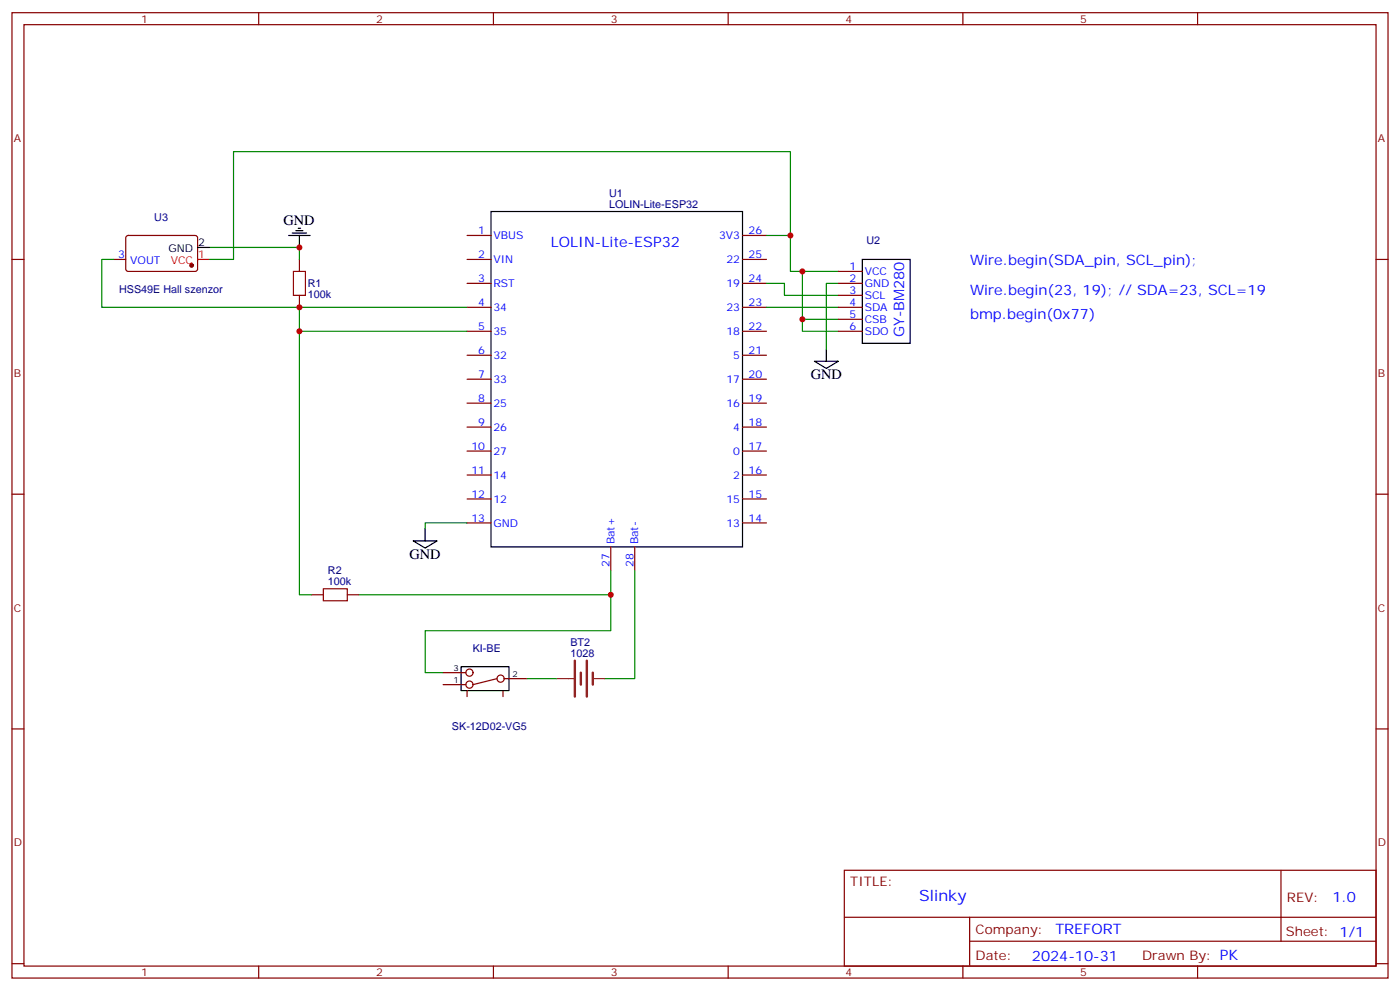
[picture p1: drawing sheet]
<svg xmlns="http://www.w3.org/2000/svg" width="412mm" height="292mm" viewBox="0 0 412 292" stroke-linecap="round" stroke-linejoin="round" font-family="sans-serif">
<g fill="none" stroke="#870000" stroke-width=".35">
<path d="M3.5 3.7h405.4v284.4h-405.4zM7.1 7.3h398.2v277.3h-398.2zM76.2 3.7v3.6M145.3 3.7v3.6M214.5 3.7v3.6M283.6 3.7v3.6M352.8 3.7v3.6M3.5 76.4h3.6M33.5 76.4h3.5M37.3 69.6l.4-.2h20.1l.4 .7-.1 9.4-.6 .4h-20l-.5-.7v-9.1zM88.2 76.4v3.5M137.6 76.4h7"/>
<path d="M137.6 69.4h7M218.7 76.4h7.1M218.7 69.4h7.1M246.9 79.9h7.1M405.3 76.4h3.6M88.2 87v3.5M137.6 83.5h7M137.6 90.5h7M137.6 97.6h7M218.7 83.5h7.1M218.7 90.5h7.1M218.7 97.6h7.1"/>
<path d="M246.9 83.5h7.1M246.9 90.5h7.1M246.9 97.6h7.1M246.9 87h7.1M246.9 94.1h7.1M137.6 104.6h7M137.6 111.7h7M137.6 118.7h7M218.7 104.6h7.1M218.7 111.7h7.1M218.7 118.7h7.1M137.6 125.8h7"/>
<path d="M137.6 132.9h7M137.6 139.9h7M218.7 125.8h7.1M218.7 132.9h7.1M218.7 139.9h7.1M3.5 145.6h3.6M137.6 147h7M137.6 154h7M218.7 147h7.1M218.7 154h7.1M405.3 145.6h3.6M91.7 175.2h3.5"/>
<path d="M102.3 175.2h3.5M179.9 161.1v7M187 161.1v7M130.5 198.1h6.7M146.4 199.9l-7.1 1.7M148.5 199.9h6.7M3.5 214.7h3.6M130.5 201.6h6.7M137.6 203.4v1.8M148.2 203.4v1.8M405.3 214.7h3.6M248.7 256.3h156.6v28.3h-156.6z"/>
<path d="M377.3 256.4v20.8M248.7 270.2h156.5M285.6 277.2h119.6M285.6 270.2v14.1M3.5 283.8h3.6M76.2 284.6v3.5M145.3 284.6v3.5M214.5 284.6v3.5M283.6 284.6v3.5M352.8 284.6v3.5M405.3 283.8h3.6"/>
<circle cx="138.3" cy="198.1" r="1.06"/>
<circle cx="147.5" cy="199.9" r="1.06"/>
<circle cx="138.3" cy="201.6" r="1.06"/>
</g>
<g fill="none" stroke="#000" stroke-width=".35">
<path d="M58.2 72.9h3.5M85 69.4h6.4M86.1 68.7h4.2M87.1 67.9h2.2M87.8 67.2h.7M88.2 69.4v3.5M144.6 62.3h74.1v98.8h-74.1zM254 76.4h14.1v24.7h-14.1zM239.9 106.4h7l-3.5 2.1zM243.4 102.9v3.5M121.7 159.3h7.1l-3.6 2.1zM125.2 155.8v3.5"/>
<path d="M135.8 196.4h14.1v7h-14.1z"/>
</g>
<g fill="none" stroke="#008700" stroke-width=".35">
<path d="M33.5 76.4h-3.5v14.1h107.6M61.7 72.9h26.5v3.5M225.8 69.4h7v10.5h14.1M232.8 69.4v-24.7h-164v31.7h-7.1M236.4 79.9v17.7h10.5M88.2 90.5v7.1h49.4M88.2 97.6v77.6h3.5M225.8 83.5h5.3v3.5h15.8M225.8 90.5h21.1M236.4 94.1h10.5M246.9 83.5h-3.5v19.4M137.6 154h-12.4v1.8"/>
<path d="M105.8 175.2h74.1M179.9 168.1v17.7h-54.7v12.3h5.3M187 168.1v31.8h-8.8M155.2 199.9h8.8"/>
</g>
<path d="M169.3 194.6v10.6M171.1 198.1v3.5M172.9 194.6v10.6M174.6 198.1v3.5" fill="none" stroke="#8c2424" stroke-width=".71"/>
<path d="M164 199.9h5M174.6 199.9h3.6" fill="none" stroke="#8c2424" stroke-width=".35"/>
<path d="M86.4 79.9h3.6v7.1h-3.6zM95.2 173.4h7.1v3.6h-7.1z" fill="none" stroke="#a10000" stroke-width=".35"/>
<circle cx="56.4" cy="78.2" r=".53" fill="#870000" stroke="#870000" stroke-width=".35"/>
<path d="M58.2 76.4h3.5" fill="none" stroke="#f00" stroke-width=".35"/>
<g fill="#c00">
<circle cx="179.9" cy="175.2" r=".88"/>
<circle cx="88.2" cy="97.6" r=".88"/>
<circle cx="236.4" cy="79.9" r=".88"/>
<circle cx="236.4" cy="94.1" r=".88"/>
<circle cx="88.2" cy="90.5" r=".88"/>
<circle cx="88.2" cy="72.9" r=".88"/>
<circle cx="232.8" cy="69.4" r=".88"/>
</g>
<text font-size="4.6" fill="#00f" x="270.8" y="265.4">Slinky</text>
<g font-size="4.2">
<text x="83.5" y="66.3">GND</text>
<text x="238.8" y="111.7">GND</text>
<text x="120.6" y="164.6">GND</text>
</g>
<g font-size="4.2" fill="#00f">
<text x="162.3" y="72.9">LOLIN-Lite-ESP32</text>
<text x="285.8" y="78.2">Wire.begin(SDA_pin, SCL_pin);</text>
<text x="285.8" y="87">Wire.begin(23, 19); // SDA=23, SCL=19</text>
<text x="285.8" y="94.1">bmp.begin(0x77)</text>
<text x="266.3" y="99.3" transform="rotate(-90 266.3 99.3)">GY-BM280</text>
<text x="392.5" y="265.6">1.0</text>
<text x="310.9" y="275.2">TREFORT</text>
<text x="304" y="283">2024-10-31</text>
</g>
<g font-size="3.9" fill="#800">
<text x="250.5" y="260.9">TITLE:</text>
<text x="379.1" y="265.6">REV:</text>
<text x="287.4" y="275.1">Company:</text>
<text x="378.7" y="275.7">Sheet: 1/1</text>
<text x="287.4" y="282.8">Date:</text>
<text x="336.4" y="282.9">Drawn By: PK</text>
</g>
<g font-size="3.2" fill="#800">
<text x="41.6" y="6.7">1</text>
<text x="110.8" y="6.7">2</text>
<text x="179.9" y="6.7">3</text>
<text x="249.1" y="6.7">4</text>
<text x="318.2" y="6.7">5</text>
<text x="4.1" y="41.8">A</text>
<text x="405.9" y="41.8">A</text>
<text x="4.1" y="111">B</text>
<text x="405.9" y="111">B</text>
<text x="4.1" y="180.1">C</text>
<text x="405.9" y="180.1">C</text>
<text x="4.1" y="249.3">D</text>
<text x="405.9" y="249.3">D</text>
<text x="41.6" y="287.5">1</text>
<text x="110.8" y="287.5">2</text>
<text x="179.9" y="287.5">3</text>
<text x="249.1" y="287.5">4</text>
<text x="318.2" y="287.5">5</text>
</g>
<g font-size="3.2" fill="#000080">
<text x="179.4" y="57.9">U1</text>
<text x="45.4" y="65">U3</text>
<text x="179.4" y="61.2">LOLIN-Lite-ESP32</text>
<text x="255.2" y="72">U2</text>
<text x="35.1" y="86.2">HSS49E Hall szenzor</text>
<text x="90.7" y="87.7">100k</text>
<text x="90.7" y="84.5">R1</text>
<text x="96.6" y="172.4">100k</text>
<text x="96.6" y="169.1">R2</text>
<text x="168" y="190.3">BT2</text>
<text x="139.2" y="192.1">KI-BE</text>
<text x="168" y="193.5">1028</text>
<text x="133.1" y="215.1">SK-12D02-VG5</text>
</g>
<g font-size="3.2" fill="#00f">
<text x="140.9" y="69">1</text>
<text x="145.3" y="70.4">VBUS</text>
<text x="211.8" y="70.4">3V3</text>
<text x="220.5" y="69">26</text>
<text x="34.8" y="76.1">3</text>
<text x="38.3" y="77.8">VOUT</text>
<text x="140.9" y="76.1">2</text>
<text x="145.3" y="77.5">VIN</text>
<text x="214" y="77.5">22</text>
<text x="220.5" y="76.1">25</text>
<text x="140.9" y="83.1">3</text>
<text x="220.5" y="83.1">24</text>
<text x="250.2" y="79.6">1</text>
<text x="250.2" y="83.1">2</text>
<text x="254.7" y="81">VCC</text>
<text x="145.3" y="84.5">RST</text>
<text x="214" y="84.5">19</text>
<text x="250.2" y="86.6">3</text>
<text x="254.7" y="84.5">GND</text>
<text x="254.7" y="88.1">SCL</text>
<text x="140.9" y="90.2">4</text>
<text x="145.3" y="91.6">34</text>
<text x="214" y="91.6">23</text>
<text x="220.5" y="90.2">23</text>
<text x="250.2" y="90.2">4</text>
<text x="250.2" y="93.7">5</text>
<text x="254.7" y="91.6">SDA</text>
<text x="254.7" y="95.1">CSB</text>
<text x="140.9" y="97.2">5</text>
<text x="145.3" y="98.6">35</text>
<text x="214" y="98.6">18</text>
<text x="220.5" y="97.2">22</text>
<text x="250.2" y="97.2">6</text>
<text x="254.7" y="98.6">SDO</text>
<text x="140.9" y="104.3">6</text>
<text x="145.3" y="105.7">32</text>
<text x="216" y="105.7">5</text>
<text x="220.5" y="104.3">21</text>
<text x="140.9" y="111.3">7</text>
<text x="145.3" y="112.7">33</text>
<text x="214" y="112.7">17</text>
<text x="220.5" y="111.3">20</text>
<text x="140.9" y="118.4">8</text>
<text x="145.3" y="119.8">25</text>
<text x="214" y="119.8">16</text>
<text x="220.5" y="118.4">19</text>
<text x="140.9" y="125.4">9</text>
<text x="220.5" y="125.4">18</text>
<text x="145.3" y="126.9">26</text>
<text x="216" y="126.9">4</text>
<text x="138.8" y="132.5">10</text>
<text x="145.3" y="133.9">27</text>
<text x="216" y="133.9">0</text>
<text x="220.5" y="132.5">17</text>
<text x="138.8" y="139.6">11</text>
<text x="145.3" y="141">14</text>
<text x="216" y="141">2</text>
<text x="220.5" y="139.6">16</text>
<text x="138.8" y="146.6">12</text>
<text x="145.3" y="148">12</text>
<text x="214" y="148">15</text>
<text x="220.5" y="146.6">15</text>
<text x="138.8" y="153.7">13</text>
<text x="145.3" y="155.1">GND</text>
<text x="214" y="155.1">13</text>
<text x="220.5" y="153.7">14</text>
<text x="181" y="160.4" transform="rotate(-90 181 160.4)">Bat+</text>
<text x="188" y="160.4" transform="rotate(-90 188 160.4)">Bat-</text>
<text x="179.6" y="166.9" transform="rotate(-90 179.6 166.9)">27</text>
<text x="186.6" y="166.9" transform="rotate(-90 186.6 166.9)">28</text>
</g>
<g font-size="3.2">
<text x="49.6" y="74.3">GND</text>
<text x="58.4" y="72.5">2</text>
</g>
<g font-size="3.2" fill="#f00">
<text x="50.3" y="77.8">VCC</text>
<text x="58.4" y="76.1">1</text>
</g>
<g font-size="2.5">
<text x="133.5" y="197.8">3</text>
<text x="133.5" y="201.3">1</text>
<text x="151" y="199.5">2</text>
</g>
</svg>
